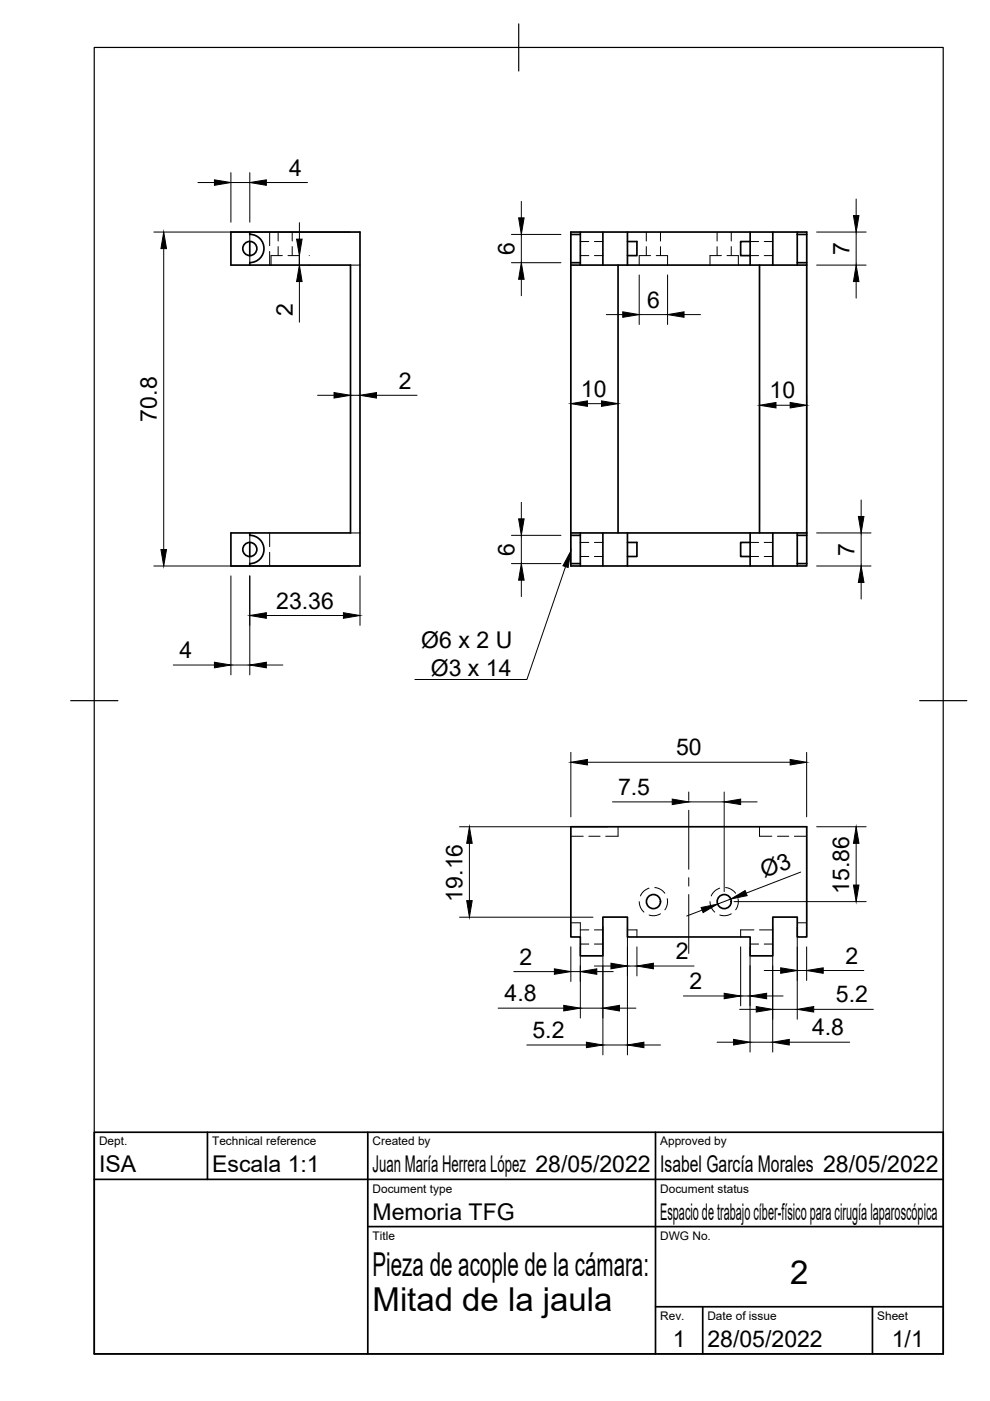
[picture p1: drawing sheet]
<svg xmlns="http://www.w3.org/2000/svg" width="210mm" height="297mm" viewBox="0 0 210 297" stroke-linecap="round" stroke-linejoin="round" font-family="sans-serif">
<!-- layer: Visible -->
<g fill="none" stroke="#000" stroke-width=".36">
<path d="M53 49.2v.5M53 51.2v3M53 55.7v.5M53 49.7a3 3 0 0 1 3 3 3 3 0 0 1-3 3M121 56.2h50v56.8M121 49.7h2M121 55.7h2M123 49.2v7M127.8 49.2v7M131 56.2v56.8M133 49.2v7M133 51.2h2v3h-2"/>
<path d="M159 51.2h-2v3h2M159 49.2v7M161 56.2v56.8M163.9 49.2v7M169 49.2v7M169 49.7h2M169 55.7h2M171 56.2v-7h-50v70.8h50v-7M53 113v.5a3 3 0 0 1 3 3 3 3 0 0 1-3 3v.5h23.3v-70.8h-27.3v7h25.3v56.8h-25.3v7h4M53 115v3M121 113h50M121 113.5h2"/>
<path d="M121 119.5h2M123 113v7M127.8 113v7M133 113v7M133 115h2v3h-2M159 115h-2v3h2M159 113v7M163.9 113v7M169 113v7M169 113.5h2M169 119.5h2M121 175.3h50v23.4h-2v-4.3h-5.1v8.3h-4.9v-4h-26v-4.3h-5.2v8.3h-4.8v-4h-2z"/>
<circle cx="53" cy="52.7" r="1.49"/>
<circle cx="53" cy="116.5" r="1.49"/>
<circle cx="138.5" cy="191.2" r="1.49"/>
<circle cx="153.6" cy="191.2" r="1.49"/>
</g>
<!-- layer: Oculto -->
<g fill="none" stroke="#000" stroke-width=".21">
<path d="M53 49.7v1.5M53 54.2v1.5M57.2 49.2v2.9M57.2 53.3v2.9M59 49.2v1.9M59 52.3v1.9M59.9 54.2h-2.4v2M61.1 54.2h2.4v2M62 49.2v1.9M62 52.3v1.9M74.3 56.2h2M123 51.2h1.8"/>
<path d="M123 54.2h1.8M126 51.2h1.8M126 54.2h1.8M137 49.2v1.9M137 52.3v1.9M137.9 54.2h-2.4v2M139.1 54.2h2.4v2M140 49.2v1.9M140 52.3v1.9M152 49.2v1.9M152 52.3v1.9M153 54.2h-2.5v2"/>
<path d="M154.1 54.2h2.4v2M155 49.2v1.9M155 52.3v1.9M159 51.2h1.8M159 54.2h1.8M162 51.2h1.9M162 54.2h1.9M53 113.5v1.5M53 118v1.5M57.2 113v2.9M57.2 117.1v2.9M74.3 113h2"/>
<path d="M123 115h1.8M123 118h1.8M126 115h1.8M126 118h1.8M159 115h1.8M159 118h1.8M162 115h1.9M162 118h1.9M121 177.3h2.7M124.8 177.3h2.4M131 175.3v2h-2.6M161 175.3v2h2.7"/>
<path d="M164.8 177.3h2.4M168.4 177.3h2.6M121 195.7h2v3M123 197.2h1.8M126 197.2h1.8M133 197.2h2v1.5M135.5 191.2l.1 .5a2.97 2.97 0 0 0 .9 1.7M137.6 188.3l-.3 .1a2.8 2.8 0 0 0-1.5 1.6M138.8 188.2l1.4 .4 .7 .8M140 193.7l-.3 .2a2.81 2.81 0 0 1-2.1 .1M141.5 190.5v.2a2.95 2.95 0 0 1-.5 2.2M150.5 191.2l.1 .5a2.97 2.97 0 0 0 .9 1.7"/>
<path d="M152.6 188.3l-.3 .1a2.91 2.91 0 0 0-1.5 1.6M153.8 188.2l1.4 .4 .8 .8M155 193.7l-.3 .2a2.85 2.85 0 0 1-2.1 .1M156.5 190.5v.2a2.95 2.95 0 0 1-.5 2.2M159.9 197.2h-2.9v1.5M161 197.2h2.9M169 195.7h2M123 200.2h1.8M126 200.2h1.8M159 200.2h1.8M162 200.2h1.9"/>
</g>
<!-- layer: Border -->
<path d="M20 10.1h180v276.9h-180zM110 5.1v10M15 148.6h10M195 148.6h10" fill="none" stroke="#000" stroke-width=".25"/>
<!-- layer: TitleBlock -->
<path d="M20 240.1h180v46.9h-180zM20 250h180M44 240.1v9.9M78 240.1v46.9M139 240.1v46.9M78 260.1h122M139 277.1h61M149 277.1v9.9M185 277.1v9.9" fill="none" stroke="#000" stroke-width=".36"/>
<!-- layer: Dimensions -->
<g fill="none" stroke="#000" stroke-width=".21">
<path d="M42 38.7h3.5M49 36.6v10.5M49 38.7h4M53 36.6v10.5M56.5 38.7h8.7M32.6 49.2h41.6M34.7 52.7v63.8M63.5 47.2v3.5M63.5 54.2v2M63.5 59.7v8.6M65.6 56.2h.1M65.6 54.2h.1"/>
<path d="M108.4 55.7h10.5M108.4 49.7h10.5M110.5 42.7v3.5M110.5 49.7v6M110.5 59.2v3.5M135.5 58.3v10.5M141.5 58.3v10.5M173.1 49.2h10.5M173.1 56.2h10.5M181.5 42.2v3.5M181.5 49.2v7M181.5 59.7v3.5"/>
<path d="M128.5 66.7h3.5M135.5 66.7h6M145 66.7h3.5M67.3 83.8h3.5M74.3 83.8h2M79.8 83.8h8.6M124.5 85.6h3M161 83.8v27.1M164.5 85.9h3M171 83.8v27.1M108.4 119.5h10.5M108.4 113.5h10.5"/>
<path d="M110.5 106.5v3.5M110.5 113.5v6M173.1 113h11.6M182.6 106v3.5M182.6 113v7M32.6 120h41.6M49 122.1v21M53 122.1v21M56.5 130.5h16.3M76.3 122.1v10.5M110.5 123v3.5M173.1 120h11.6"/>
<path d="M182.6 123.5v3.5M36.7 141h8.8M49 141h4M56.5 141h3.5M121 159.5v13.7M171 159.5v13.7M97.4 175.3h31.5M99.5 178.8v12.2M124.5 161.6h43M129.9 170h12.6M146 167.9v1.8M146 170h7.5"/>
<path d="M153.5 167.9v21.1M157 170h3.5M173.1 175.3h10.5M181.5 178.8v8.8M97.4 194.5h28.3M127.8 196.6v27.1M133 196.6v27.1M148.9 193l-3.3 1.2M154.9 190.6l-2.8 1.1M155.6 191.2h28M163.8 196.6v26.5M169 196.6v19.5"/>
<path d="M169.8 184.9l-11.6 4.5M105.6 213.7h13.9M108.9 206h8.6M121 200.8v7.3M121 206h2M123 200.8v15M123 213.7h4.8M126 204.8h3.5M126.5 206h3.5M131.3 213.7h3.5M133 204.8h2M135 200.8v6.1"/>
<path d="M138.5 204.8h8.7M144.9 211.2h8.6M156.8 214h3.5M157 200.8v12.5M157 211.2h2M159 200.8v22.3M162 205.8h3.5M162.5 211.2h3.5M163.8 214h5.2M169 205.8h2M171 200.8v7.1M172.5 214h12.7"/>
<path d="M174.5 205.8h8.7M111.7 221.6h12.6M127.8 221.6h5.2M136.5 221.6h3.5M152 221h3.5M159 221h4.8M167.3 221h12.8"/>
</g>
<g fill="#000" stroke="#000" stroke-width=".21">
<path d="M45.5 38.1l3.5 .6-3.5 .6zM53 38.7l3.5-.6v1.2zM34.7 49.2l.6 3.5h-1.2zM62.9 50.7h1.2l-.6 3.5zM63.5 56.2l.6 3.5h-1.2zM110.5 55.7l.6 3.5h-1.1zM110 46.2h1.1l-.6 3.5zM181 45.7h1.1l-.6 3.5zM181.5 56.2l.6 3.5h-1.1zM132 66.1l3.5 .6-3.5 .6zM141.5 66.7l3.5-.6v1.2zM70.8 83.2l3.5 .6-3.5 .6z"/>
<path d="M76.3 83.8l3.5-.6v1.2zM121 85.6l3.5-.6v1.2zM127.5 85l3.5 .6-3.5 .6zM161 85.9l3.5-.6v1.2zM167.5 85.3l3.5 .6-3.5 .6zM34.1 116.5h1.2l-.6 3.5zM110 110h1.1l-.6 3.5zM182 109.5h1.2l-.6 3.5zM53 130.5l3.5-.6v1.2zM72.8 129.9l3.5 .6-3.5 .6zM110.5 119.5l.6 3.5h-1.1zM182.6 120l.6 3.5h-1.2z"/>
<path d="M45.5 140.4l3.5 .6-3.5 .6zM53 141l3.5-.6v1.2zM99.5 175.3l.6 3.5h-1.1zM121 161.6l3.5-.6v1.2zM142.5 169.4l3.5 .6-3.5 .6zM153.5 170l3.5-.6v1.2zM167.5 161l3.5 .6-3.5 .6zM181.5 175.3l.6 3.5h-1.1zM99 191h1.1l-.6 3.5zM148.7 192.4l3.4-.7-3 1.8zM154.9 190.6l3.1-1.8 .4 1.1zM181 187.6h1.1l-.6 3.6z"/>
<path d="M117.5 205.4l3.5 .6-3.5 .6zM119.5 213.2l3.5 .5-3.5 .6zM123 206l3.5-.6v1.2zM129.5 204.2l3.5 .6-3.5 .6zM127.8 213.7l3.5-.5v1.1zM135 204.8l3.5-.6v1.2zM153.5 210.6l3.5 .6-3.5 .6zM160.3 213.4l3.5 .6-3.5 .6zM159 211.2l3.5-.6v1.2zM165.5 205.2l3.5 .6-3.5 .6zM169 214l3.5-.6v1.2zM171 205.8l3.5-.6v1.2z"/>
<path d="M124.3 221l3.5 .6-3.5 .5zM133 221.6l3.5-.6v1.1zM155.5 220.4l3.5 .6-3.5 .6zM163.8 221l3.5-.6v1.2z"/>
</g>
<!-- layer: Center Lines -->
<path d="M146 171.8v12.5M146 186.1v1.8M146 189.7v12.4" fill="none" stroke="#000" stroke-width=".21"/>
<!-- layer: Annotations -->
<path d="M121 116.8l-.5 3.5-1.1-.3z" fill="#000" stroke="#000" stroke-width=".21"/>
<path d="M119.9 120.1l-8.2 24h-23.7" fill="none" stroke="#000" stroke-width=".21"/>
<g font-size="7">
<text x="79" y="270.6">Pieza de acople de la cámara:</text>
<text x="167.5" y="272.3">2</text>
<text x="79" y="278.1">Mitad de la jaula</text>
</g>
<g font-size="4.9">
<text x="61.3" y="37.3">4</text>
<text x="109.1" y="54" transform="rotate(-90 109.1 54)">6</text>
<text x="180.1" y="54.1" transform="rotate(-90 180.1 54.1)">7</text>
<text x="137.2" y="65.2">6</text>
<text x="62.1" y="67.1" transform="rotate(-90 62.1 67.1)">2</text>
<text x="84.6" y="82.4">2</text>
<text x="33.3" y="89.4" transform="rotate(-90 33.3 89.4)">70.8</text>
<text x="123.2" y="84.1">10</text>
<text x="163.2" y="84.5">10</text>
<text x="109.1" y="117.8" transform="rotate(-90 109.1 117.8)">6</text>
<text x="181.2" y="117.9" transform="rotate(-90 181.2 117.9)">7</text>
<text x="58.6" y="129">23.36</text>
<text x="89.3" y="137.4">Ø6 x 2 U</text>
<text x="38.1" y="139.6">4</text>
<text x="91.3" y="143.4">Ø3 x 14</text>
<text x="143.3" y="160.2">50</text>
<text x="131" y="168.6">7.5</text>
<text x="98.1" y="191.1" transform="rotate(-90 98.1 191.1)">19.16</text>
<text x="162" y="186.2" transform="rotate(-21 162 186.2)">Ø3</text>
<text x="180.1" y="189.5" transform="rotate(-90 180.1 189.5)">15.86</text>
<text x="143.3" y="203.4">2</text>
<text x="110.2" y="204.6">2</text>
<text x="146.2" y="209.8">2</text>
<text x="179.3" y="204.4">2</text>
<text x="107" y="212.3">4.8</text>
<text x="177.2" y="212.5">5.2</text>
<text x="112.9" y="220.1">5.2</text>
<text x="172.2" y="219.5">4.8</text>
<text x="21" y="248.5">ISA</text>
<text x="45" y="248.5">Escala 1:1</text>
<text x="79" y="248.5">Juan María Herrera López 28/05/2022</text>
<text x="140" y="248.5">Isabel García Morales 28/05/2022</text>
<text x="79" y="258.6">Memoria TFG</text>
<text x="140" y="258.6">Espacio de trabajo cíber-físico para cirugía laparoscópica</text>
<text x="142.6" y="285.7">1</text>
<text x="150" y="285.5">28/05/2022</text>
<text x="189.1" y="285.7">1/1</text>
</g>
<g font-size="2.5">
<text x="21" y="242.9">Dept.</text>
<text x="45" y="242.9">Technical reference</text>
<text x="79" y="242.9">Created by</text>
<text x="140" y="242.9">Approved by</text>
<text x="79" y="252.8">Document type</text>
<text x="140" y="252.8">Document status</text>
<text x="79" y="262.9">Title</text>
<text x="140" y="262.9">DWG No.</text>
<text x="140" y="279.9">Rev.</text>
<text x="150" y="279.9">Date of issue</text>
<text x="186" y="279.9">Sheet</text>
</g>
</svg>
